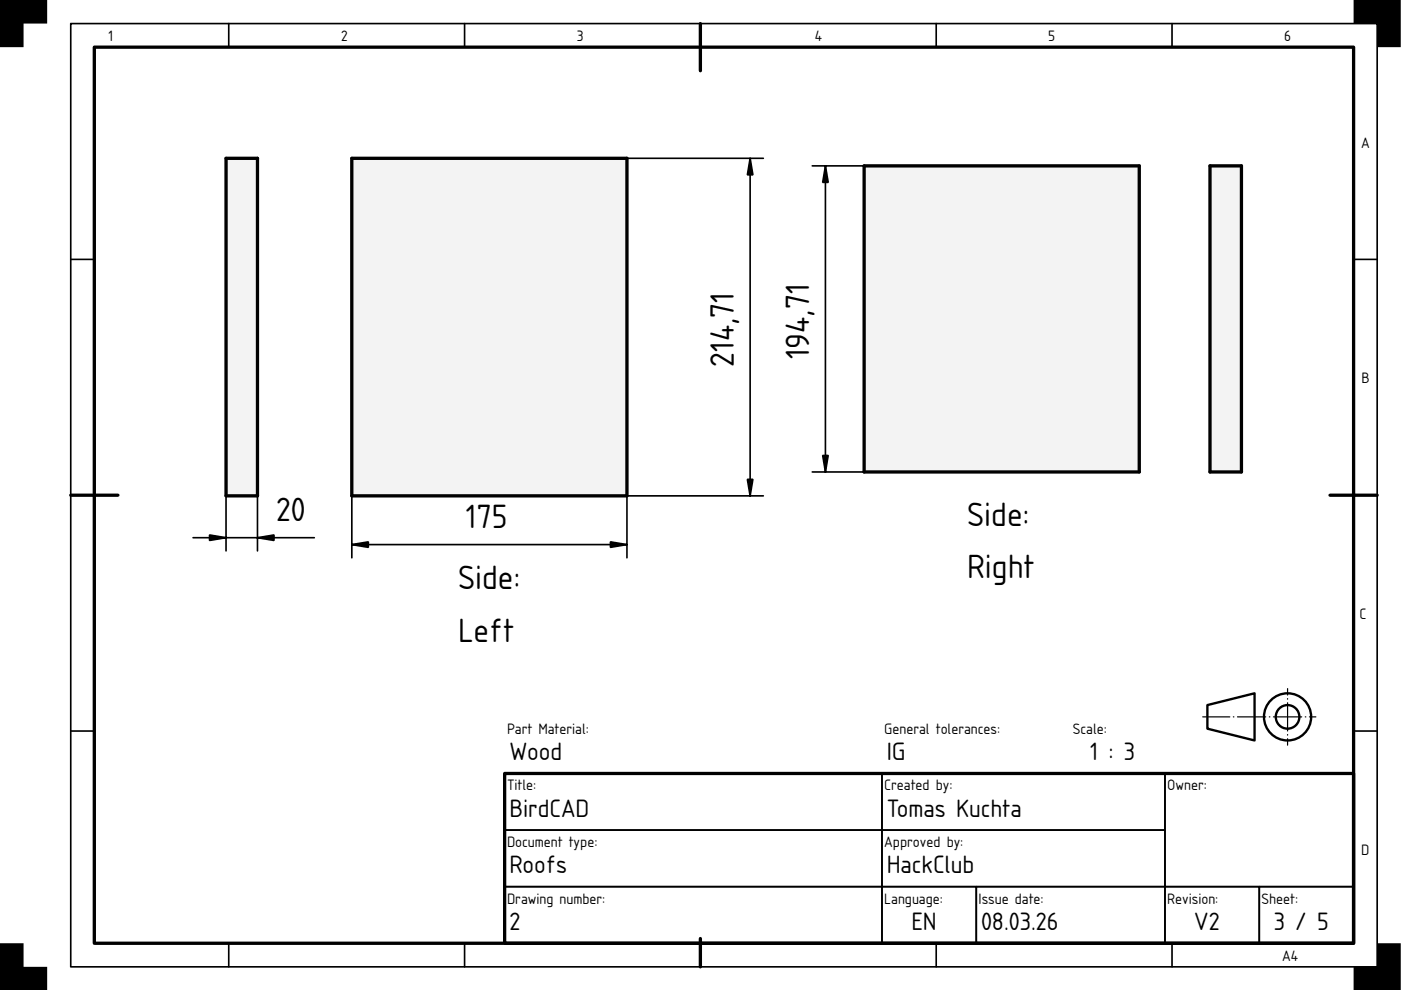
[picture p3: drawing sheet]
<svg xmlns="http://www.w3.org/2000/svg" width="297mm" height="210mm" viewBox="0 0 297 210" stroke-linecap="round" stroke-linejoin="round" font-family="sans-serif">
<path d="M20 10h267v190h-267zM148.5 5v10M15 105h10M282 105h10M107 164h180v36h-180zM148.5 199v6" fill="none" stroke="#000" stroke-width=".7"/>
<g fill="none" stroke="#000" stroke-width=".35">
<path d="M15 5h277v200h-277zM48.5 5v5M98.5 5v5M198.5 5v5M248.5 5v5M15 55h5M287 55h5M15 155h5M287 155h5M107 164h80v12h-80zM107 176h80v12h-80zM187 176h60v12h-60z"/>
<path d="M187 164h60v12h-60zM247 164h40v24h-40zM48.5 200v5M98.5 200v5M107 188h80v12h-80zM187 188h20v12h-20zM198.5 200v5M207 188h40v12h-40zM247 188h20v12h-20zM248.5 200v5M267 188h20v12h-20z"/>
</g>
<path d="M0 0h10v5h-5v5h-5zM287 0h10v10h-5v-5h-5zM0 200h5v5h5v5h-10zM292 200h5v10h-10v-5h5z" fill="#000"/>
<g fill="none" stroke="#000" stroke-width=".5">
<path d="M256 149.5l10-2.5v10l-10-2.5z"/>
<circle cx="273" cy="152" r="5"/>
<circle cx="273" cy="152" r="2.5"/>
</g>
<path d="M255 152h24" fill="none" stroke="#000" stroke-width=".25" stroke-dasharray="6 .7 .1 .7" stroke-dashoffset=".2"/>
<path d="M273 158v-12" fill="none" stroke="#000" stroke-width=".25" stroke-dasharray="6 .7 .1 .7" stroke-dashoffset="4.6"/>
<path d="M103.8 69.3h.1" fill="none" stroke="#000" stroke-width=".21"/>
<path d="M74.6 33.6h58.3v71.5h-58.3z" fill-rule="evenodd" fill="#f1f3f5"/>
<path d="M74.6 33.6h58.3v71.5h-58.3z" fill="none" stroke="#000" stroke-width=".7"/>
<path d="M132.9 33.6h28.9M159 33.6v71.5M74.6 115.5h58.3M74.6 105.1v13.2M161.8 105.1h-28.9v13.2" fill="none" stroke="#000" stroke-width=".35"/>
<path d="M159 33.6l.6 3.5h-1.1zM74.6 115.5l3.5-.6v1.2zM129.4 114.9l3.5 .6-3.5 .6zM158.5 101.6h1.1l-.6 3.5z" fill="#000" stroke="#000" stroke-width=".35"/>
<path d="M47.9 33.6h6.7v71.5h-6.7z" fill-rule="evenodd" fill="#f1f3f5"/>
<path d="M47.9 33.6h6.7v71.5h-6.7z" fill="none" stroke="#000" stroke-width=".7"/>
<path d="M40.9 114h25.7M47.9 105.1v11.7M54.6 105.1v11.7" fill="none" stroke="#000" stroke-width=".35"/>
<path d="M44.4 113.4l3.5 .6-3.5 .6zM54.6 114l3.5-.6v1.2z" fill="#000" stroke="#000" stroke-width=".35"/>
<path d="M212.4 67.6h.1" fill="none" stroke="#000" stroke-width=".21"/>
<path d="M183.2 35.2h58.3v64.9h-58.3z" fill-rule="evenodd" fill="#f1f3f5"/>
<path d="M183.2 35.2h58.3v64.9h-58.3z" fill="none" stroke="#000" stroke-width=".7"/>
<path d="M172.2 35.2h11M175 35.2v64.9M172.2 100.1h11" fill="none" stroke="#000" stroke-width=".35"/>
<path d="M175 35.2l.6 3.5h-1.2zM174.4 96.6h1.2l-.6 3.5z" fill="#000" stroke="#000" stroke-width=".35"/>
<path d="M256.5 35.2h6.7v64.9h-6.7z" fill-rule="evenodd" fill="#f1f3f5"/>
<path d="M256.5 35.2h6.7v64.9h-6.7z" fill="none" stroke="#000" stroke-width=".7"/>
<g font-size="6.7">
<text x="155.6" y="77.8" transform="rotate(-90 155.6 77.8)">214,71</text>
<text x="171.5" y="76.2" transform="rotate(-90 171.5 76.2)">194,71</text>
<text x="58.5" y="110.5">20</text>
<text x="98.8" y="112">175</text>
<text x="205.1" y="111.4">Side:</text>
<text x="97.1" y="124.9">Side:</text>
<text x="205.1" y="122.6">Right</text>
<text x="97.1" y="136.1">Left</text>
</g>
<g font-size="5">
<text x="108" y="161.2">Wood</text>
<text x="188" y="161.2">IG</text>
<text x="231.1" y="161.2">1 : 3</text>
<text x="108" y="173.2">BirdCAD</text>
<text x="188" y="173.2">Tomas Kuchta</text>
<text x="108" y="185.2">Roofs</text>
<text x="188" y="185.2">HackClub</text>
<text x="108" y="197.2">2</text>
<text x="193.2" y="197.2">EN</text>
<text x="208" y="197.2">08.03.26</text>
<text x="253.2" y="197.2">V2</text>
<text x="270.1" y="197.2">3 / 5</text>
</g>
<g font-size="3">
<text x="23" y="8.8">1</text>
<text x="72.3" y="8.8">2</text>
<text x="122.3" y="8.8">3</text>
<text x="172.7" y="8.8">4</text>
<text x="222.3" y="8.8">5</text>
<text x="272.3" y="8.8">6</text>
<text x="288.6" y="31.3">A</text>
<text x="288.6" y="81.3">B</text>
<text x="288.3" y="131.3">C</text>
<text x="107.5" y="155.6">Part Material:</text>
<text x="187.5" y="155.6">General tolerances:</text>
<text x="227.5" y="155.6">Scale:</text>
<text x="107.5" y="167.6">Title:</text>
<text x="187.5" y="167.6">Created by:</text>
<text x="247.5" y="167.6">Owner:</text>
<text x="107.5" y="179.6">Document type:</text>
<text x="187.5" y="179.6">Approved by:</text>
<text x="288.6" y="181.3">D</text>
<text x="107.5" y="191.6">Drawing number:</text>
<text x="187.5" y="191.6">Language:</text>
<text x="207.5" y="191.6">Issue date:</text>
<text x="247.5" y="191.6">Revision:</text>
<text x="267.5" y="191.6">Sheet:</text>
<text x="271.8" y="203.8">A4</text>
</g>
</svg>
